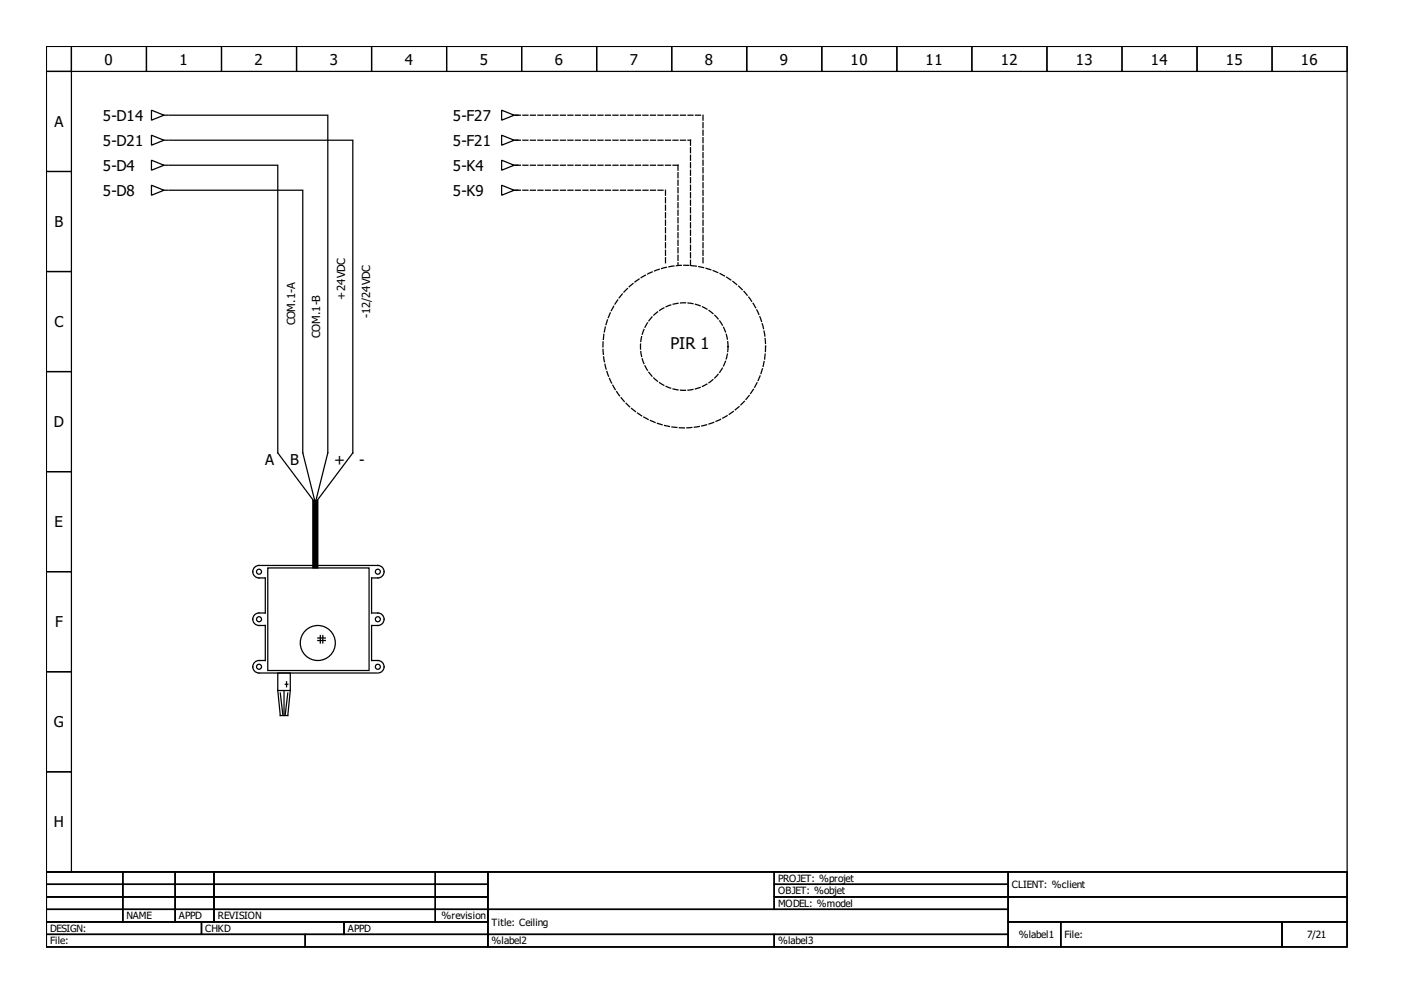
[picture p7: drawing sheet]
<svg xmlns="http://www.w3.org/2000/svg" width="297mm" height="210mm" viewBox="0 0 297 210" stroke-linecap="round" stroke-linejoin="round" font-family="sans-serif">
<g fill="none" stroke="#000" stroke-width=".26">
<path d="M9.8 9.8h274.4v174.1h-274.4zM9.8 9.8h5.3v5.3h-5.3zM9.8 15.1h5.3v21.1h-5.3zM15.1 9.8h15.8v5.3h-15.8zM30.9 9.8h15.8v5.3h-15.8zM46.7 9.8h15.9v5.3h-15.9zM62.6 9.8h15.8v5.3h-15.8zM78.4 9.8h15.8v5.3h-15.8zM94.2 9.8h15.9v5.3h-15.9zM110.1 9.8h15.8v5.3h-15.8zM125.9 9.8h15.8v5.3h-15.8zM141.7 9.8h15.8v5.3h-15.8z"/>
<path d="M157.5 9.8h15.9v5.3h-15.9zM173.4 9.8h15.8v5.3h-15.8zM189.2 9.8h15.8v5.3h-15.8zM205 9.8h15.9v5.3h-15.9zM220.9 9.8h15.8v5.3h-15.8zM236.7 9.8h15.8v5.3h-15.8zM252.5 9.8h15.9v5.3h-15.9zM268.4 9.8h15.8v5.3h-15.8zM9.8 36.2h5.3v21.1h-5.3zM32 39.1l2.6 1-2.6 1.1zM32 23.2l2.6 1.1-2.6 1.1zM32 28.5l2.6 1.1-2.6 1z"/>
<path d="M32 33.8l2.6 1.1-2.6 1zM34.6 24.3h.8M34.6 34.9h.8M34.6 29.6h.8M35.6 34.9h23v60.6l7.9 10.6M35.6 24.3h33.6v71.2l-2.7 10.6M35.6 29.6h38.8v65.9l-7.9 10.6M105.8 23.2l2.7 1.1-2.7 1.1zM105.8 33.8l2.7 1.1-2.7 1zM105.8 39.1l2.7 1-2.7 1.1zM105.8 28.5l2.7 1.1-2.7 1zM108.5 24.3h.8"/>
<path d="M108.5 34.9h.8M108.5 29.6h.8M9.8 57.3h5.3v21.1h-5.3zM34.6 40.1h.8M35.6 40.1h28.3v55.4l2.6 10.6M108.5 40.1h.8M9.8 78.4h5.3v21.1h-5.3zM9.8 99.5h5.3v21.1h-5.3zM56.5 119.8h21.4v21.7h-21.4zM9.8 120.6h5.3v21.1h-5.3zM67 134.6h1.6M67 135.1h1.6"/>
<path d="M67.6 134.1v1.5M68.1 134.1v1.5M9.8 141.7h5.3v21.1h-5.3zM58.6 142h2.6v3.7h-2.6zM58.6 145.7l.5 5.2h1.6l.5-5.2M59.1 146.2l.6 4.5M59.9 145.7v5.2M60.2 144.4h.5M60.4 143.8v1.1M60.7 146.2l-.5 4.5M79.4 142h-24.8a1.32 1.32 0 0 1-1.3-1.3 1.32 1.32 0 0 1 1.3-1.4h1.4v-7.3h-1.4a1.32 1.32 0 0 1-1.3-1.4 1.32 1.32 0 0 1 1.3-1.3h1.4v-7.4h-1.4a1.32 1.32 0 0 1-1.3-1.3 1.32 1.32 0 0 1 1.3-1.3h25.1a1.32 1.32 0 0 1 1.3 1.3 1.32 1.32 0 0 1-1.3 1.3h-1.3v7.4h1.3a1.32 1.32 0 0 1 1.3 1.3 1.32 1.32 0 0 1-1.3 1.4h-1.3v7.3h1.3a1.32 1.32 0 0 1 1.3 1.4 1.32 1.32 0 0 1-1.3 1.3M9.8 162.8h5.3v21.1h-5.3z"/>
<path d="M9.8 183.9h274.4v15.9h-274.4zM9.8 183.9h16.1v2.7h-16.1zM9.8 186.6h16.1v2.6h-16.1zM9.8 189.2h16.1v2.6h-16.1zM9.8 191.8h16.1v2.7h-16.1zM9.8 194.5h32.7v2.6h-32.7zM9.8 197.1h54.6v2.7h-54.6zM25.9 183.9h11.1v2.7h-11.1zM25.9 186.6h11.1v2.6h-11.1zM25.9 189.2h11.1v2.6h-11.1zM25.9 191.8h11.1v2.7h-11.1zM37 183.9h8.1v2.7h-8.1z"/>
<path d="M37 186.6h8.1v2.6h-8.1zM37 189.2h8.1v2.6h-8.1zM37 191.8h8.1v2.7h-8.1zM42.5 194.5h30.1v2.6h-30.1zM45.1 183.9h46.7v2.7h-46.7zM45.1 186.6h46.7v2.6h-46.7zM45.1 189.2h46.7v2.6h-46.7zM45.1 191.8h46.7v2.7h-46.7zM64.4 197.1h38.5v2.7h-38.5zM72.6 194.5h30.3v2.6h-30.3zM91.8 183.9h11.1v2.7h-11.1zM91.8 186.6h11.1v2.6h-11.1z"/>
<path d="M91.8 189.2h11.1v2.6h-11.1zM91.8 191.8h11.1v2.7h-11.1zM102.9 183.9h60.4v7.9h-60.4zM102.9 191.8h109.8v5.3h-109.8zM102.9 197.1h60.4v2.7h-60.4zM163.3 183.9h49.4v2.7h-49.4zM163.3 186.6h49.4v2.6h-49.4zM163.3 189.2h49.4v2.6h-49.4zM163.3 197.1h49.4v2.7h-49.4zM212.7 183.9h71.5v5.3h-71.5zM212.7 189.2h71.5v5.3h-71.5zM212.7 194.5h11.1v5.3h-11.1z"/>
<path d="M223.8 194.5h46.7v5.3h-46.7zM270.5 194.5h13.7v5.3h-13.7z"/>
<circle cx="54.6" cy="120.6" r=".53"/>
<circle cx="54.6" cy="130.6" r=".53"/>
<circle cx="67" cy="135.6" r="3.7"/>
<circle cx="79.7" cy="120.6" r=".53"/>
<circle cx="79.7" cy="130.6" r=".53"/>
<circle cx="54.6" cy="140.7" r=".53"/>
<circle cx="79.7" cy="140.7" r=".53"/>
</g>
<g fill="none" stroke="#000" stroke-width=".26" stroke-dasharray="1.1 .5">
<path d="M108.7 24.3h39.6M108.7 29.6h37M108.7 34.9h34.3M143 34.9v21.1M148.3 24.3v31.7M108.7 40.1h31.7M140.4 40.1v15.9M145.7 56v-26.4"/>
<circle cx="144.4" cy="73.1" r="17.2"/>
<circle cx="144.4" cy="73.1" r="9.2"/>
</g>
<path d="M66.5 106.1v13.2" fill="none" stroke="#000" stroke-width="1.3"/>
<text font-size="3.4" x="141.5" y="73.6">PIR 1</text>
<g font-size="3.2">
<text x="22.1" y="13.6">0</text>
<text x="37.9" y="13.6">1</text>
<text x="53.7" y="13.6">2</text>
<text x="69.6" y="13.6">3</text>
<text x="85.4" y="13.6">4</text>
<text x="101.2" y="13.6">5</text>
<text x="117" y="13.6">6</text>
<text x="132.9" y="13.6">7</text>
<text x="148.7" y="13.6">8</text>
<text x="164.5" y="13.6">9</text>
<text x="179.4" y="13.6">10</text>
<text x="195.3" y="13.6">11</text>
<text x="211.1" y="13.6">12</text>
<text x="226.9" y="13.6">13</text>
<text x="242.8" y="13.6">14</text>
<text x="258.6" y="13.6">15</text>
<text x="274.4" y="13.6">16</text>
<text x="11.5" y="26.8">A</text>
<text x="21.7" y="25.6">5-D14</text>
<text x="95.5" y="25.6">5-F27</text>
<text x="21.7" y="30.9">5-D21</text>
<text x="95.5" y="30.9">5-F21</text>
<text x="21.7" y="41.5">5-D8</text>
<text x="21.7" y="36.2">5-D4</text>
<text x="95.5" y="36.2">5-K4</text>
<text x="95.5" y="41.5">5-K9</text>
<text x="11.5" y="47.9">B</text>
<text x="11.5" y="69">C</text>
<text x="11.4" y="90.1">D</text>
<text x="56" y="98.2">A</text>
<text x="61.2" y="98.2">B</text>
<text x="70.5" y="98.2">+</text>
<text x="75.8" y="98.2">-</text>
<text x="11.5" y="111.2">E</text>
<text x="11.6" y="132.3">F</text>
<text x="11.4" y="153.5">G</text>
<text x="11.4" y="174.6">H</text>
</g>
<g font-size="2.4">
<text x="72.8" y="63.2" transform="rotate(-90 72.8 63.2)">+24VDC</text>
<text x="62.3" y="68.6" transform="rotate(-90 62.3 68.6)">COM.1-A</text>
<text x="67.6" y="71.3" transform="rotate(-90 67.6 71.3)">COM.1-B</text>
<text x="78.1" y="67" transform="rotate(-90 78.1 67)">-12/24VDC</text>
</g>
<g font-size="2.1">
<text x="164.1" y="186">PROJET: %projet</text>
<text x="164.1" y="188.7">OBJET: %objet</text>
<text x="164.1" y="191.3">MODEL: %model</text>
<text x="213.5" y="187.4">CLIENT: %client</text>
<text x="10.6" y="196.6">DESIGN:</text>
<text x="26.7" y="194">NAME</text>
<text x="37.8" y="194">APPD</text>
<text x="43.3" y="196.6">CHKD</text>
<text x="45.9" y="194">REVISION</text>
<text x="73.4" y="196.6">APPD</text>
<text x="93.2" y="194">%revision</text>
<text x="103.7" y="195.3">Title: Ceiling</text>
<text x="214.9" y="197.9">%label1</text>
<text x="224.6" y="197.9">File:</text>
<text x="275.7" y="197.9">7/21</text>
<text x="10.6" y="199.2">File:</text>
<text x="103.7" y="199.2">%label2</text>
<text x="164.1" y="199.2">%label3</text>
</g>
</svg>
